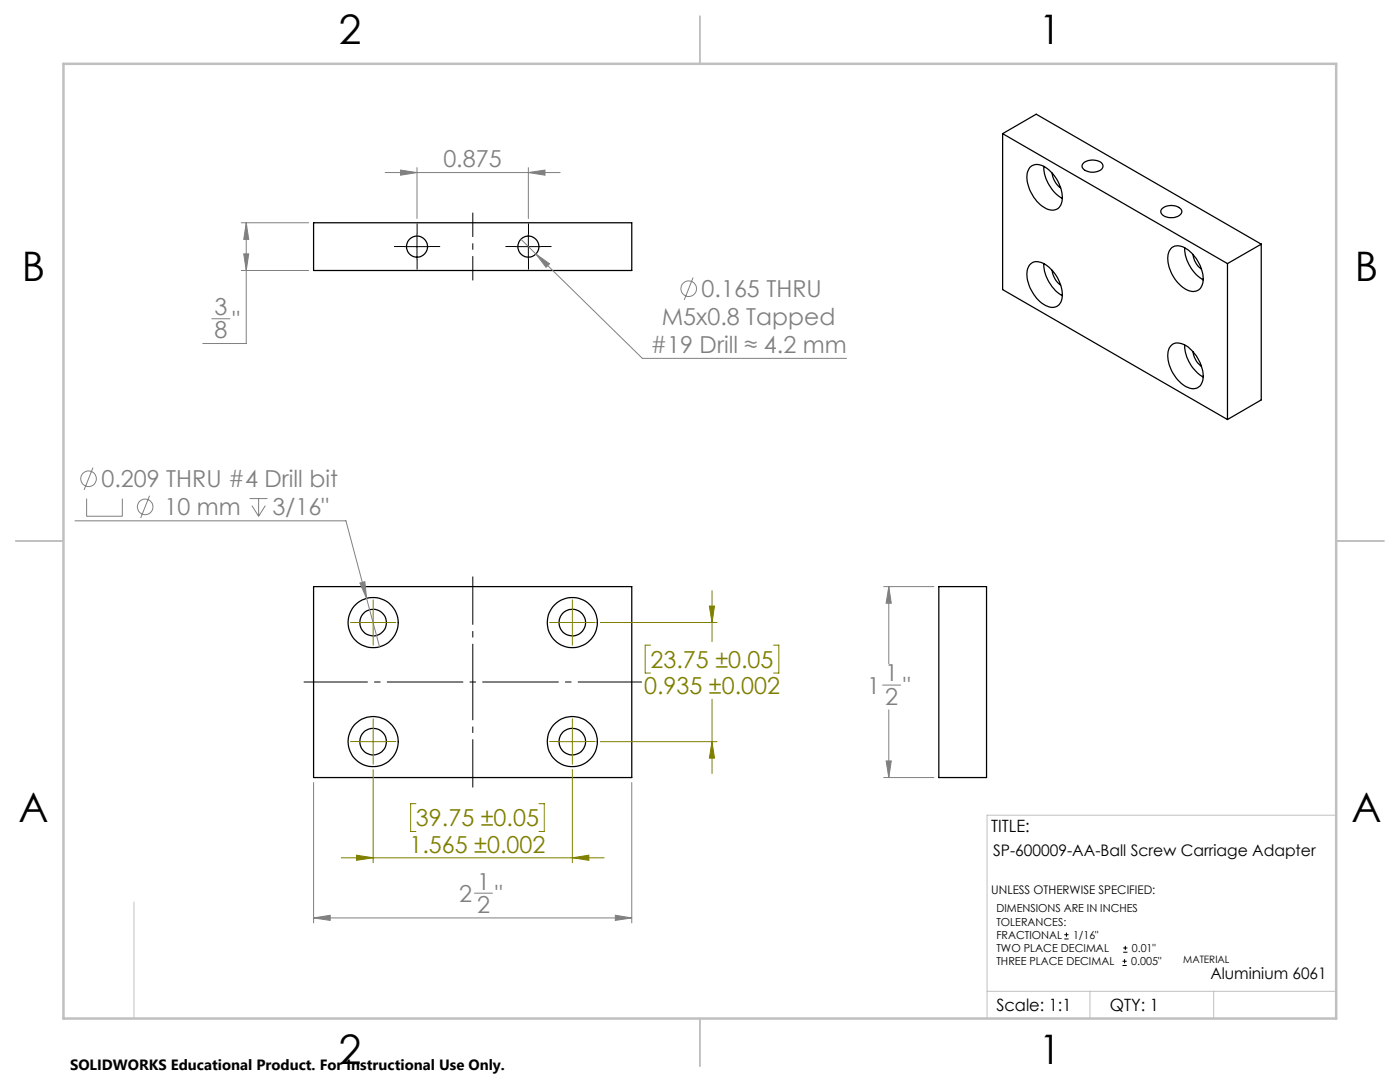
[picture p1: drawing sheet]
<svg xmlns="http://www.w3.org/2000/svg" width="279mm" height="216mm" viewBox="0 0 279 216" stroke-linecap="round" stroke-linejoin="round" font-family="sans-serif">
<g fill="none" stroke="#000" stroke-width=".25">
<path d="M200.1 26.7l44.9 25.9M200.1 26.7v31.1l44.9 25.9M200.1 26.7l6.7-3.9 44.9 25.9M205.6 33.4a2.47 2.47 0 0 1 3.4 .3 7.3 7.3 0 0 1 2.8 6.8 2.02 2.02 0 0 1-3.1 1.1 7.6 7.6 0 0 1-3.7-7.1zM208.3 33.2a7.7 7.7 0 0 0 3.7 6.4M210 34.5a4.4 4.4 0 0 0 1.7 3M216.4 32.4a2.93 2.93 0 0 1 3.6 .4 1.08 1.08 0 0 1-1 1.4 2.57 2.57 0 0 1-3-.9v-.5zM62.6 44.4h63.5v9.6h-63.5zM205.6 52.8a2.47 2.47 0 0 1 3.4 .3 7.3 7.3 0 0 1 2.8 6.8 2.02 2.02 0 0 1-3.1 1.1 7.6 7.6 0 0 1-3.7-7.1zM208.3 52.6a7.6 7.6 0 0 0 3.7 6.4M210 53.9a4.4 4.4 0 0 0 1.7 3M231.9 41.7a2.78 2.78 0 0 1 3.9 .3 1.37 1.37 0 0 1-1.4 1.4 2.6 2.6 0 0 1-2.7-1v-.4z"/>
<path d="M233.9 49.4a2.85 2.85 0 0 1 3.6 .8 7.1 7.1 0 0 1 2.5 6.6 2.05 2.05 0 0 1-3.3 1 7.3 7.3 0 0 1-3.5-7.4zM236.4 49.4a7.8 7.8 0 0 0 3.7 6.4M238.1 50.8a4.4 4.4 0 0 0 1.7 2.9M245 52.6v31.1M251.7 48.7v31.1l-6.7 3.9M251.7 48.7l-6.7 3.9M233.9 68.8a2.85 2.85 0 0 1 3.6 .8 7.1 7.1 0 0 1 2.5 6.6 2.05 2.05 0 0 1-3.3 1 7.3 7.3 0 0 1-3.5-7.4zM236.4 68.8a7.7 7.7 0 0 0 3.7 6.4M238.1 70.2a4.4 4.4 0 0 0 1.7 2.9M62.6 117.1h63.5v38.1h-63.5zM187.4 117.1h9.5v38.1h-9.5z"/>
<circle cx="83.2" cy="49.2" r="2.09"/>
<circle cx="105.4" cy="49.2" r="2.1"/>
<circle cx="74.5" cy="124.2" r="2.66"/>
<circle cx="74.5" cy="124.2" r="5"/>
<circle cx="114.2" cy="124.2" r="5"/>
<circle cx="114.2" cy="124.2" r="2.66"/>
<circle cx="74.5" cy="148" r="2.65"/>
<circle cx="74.5" cy="148" r="5"/>
<circle cx="114.2" cy="148" r="5"/>
<circle cx="114.2" cy="148" r="2.65"/>
</g>
<g fill="none" stroke="#808080" stroke-width=".2">
<path d="M76.9 34.4h34.9M79.9 33.9l3.3 .5-3.3 .6zM83.2 33.4v10.2M105.4 34.4l3.4-.5v1.1zM105.4 33.4v10.2M48.2 44.4h13.4M48.2 54h13.4M48.6 50.7h1l-.5 3.3zM49.1 44.4l.5 3.4h-1zM49.1 44.4v24.1h-8.6M104 47.7l3 3M107 50.7l2.7 1.9-.7 .7z"/>
<path d="M107 50.7l21.2 20.8h40.7M138.3 55.4l-1.7 4.4M42.3 63.6h3.6M17.3 99.5v3.5h7.1v-3.5M18.6 93.3l-1.8 4.5M29.8 98.9l-1.7 4.5M49.8 99.5h3.6M51.6 99.5v3.5M15 103.9h54l4.2 15.5M50.3 100.9l1.3 2.1M53 100.9l-1.4 2.1M71.8 116.3l1-.2 .4 3.3z"/>
<path d="M73.2 119.4l2.5 9.6M176.4 117.1h10M177.4 117.1l.5 3.3h-1.1zM177.4 117.1v15.4M176.1 136.7h3.6M62.6 156.1v28M126.1 156.1v28M176.4 155.2h10M176.8 151.8h1.1l-.5 3.4zM177.4 141.6v13.6M94.7 178.2h3.6M62.6 183.2l3.3-.6v1.1z"/>
<path d="M62.6 183.2h63.5M122.8 182.6l3.3 .6-3.3 .5z"/>
<circle cx="137.4" cy="57.6" r="1.55"/>
<circle cx="17.7" cy="95.5" r="1.55"/>
<circle cx="29" cy="101.1" r="1.55"/>
</g>
<g fill="none" stroke="#000" stroke-width=".2">
<path d="M80.7 49.2h5M83.2 46.7v5M102.9 49.2h5M105.4 46.7v5M212.4 187.4h.9M212.4 186.5h.9M212.8 186.1v.8M224 192.7h.9M224 191.8h.9M224.2 190h.8M224.2 189.2h.8M224.4 191.4v.8"/>
<path d="M224.6 188.7v.9"/>
</g>
<g fill="none" stroke="#808000" stroke-width=".2">
<path d="M142.1 117.9v10.1M72 124.2h5M74.5 121.7v5M111.7 124.2h5M114.2 121.7v5M119.8 124.2h23.3M129.8 128.7h-1v5.6h1M141.6 120.9h1l-.5 3.3zM142.1 139.5v14.8M154.4 128.7h1v5.6h-1M72 148h5M74.5 145.5v5"/>
<path d="M74.5 153.6v18.6M111.7 148h5M114.2 145.5v5M114.2 153.6v18.6M119.8 148h23.3M142.1 148l.5 3.3h-1zM68.1 171.2h52.5M71.2 170.6l3.3 .6-3.3 .5zM83 160.4h-1v5.5h1M107.6 160.4h1v5.5h-1M114.2 171.2l3.3-.6v1.1z"/>
</g>
<path d="M94.4 115v42.1" fill="none" stroke="#000" stroke-width=".2" stroke-dasharray="15.2 1.3 1.3 1.3" stroke-dashoffset="5.6" stroke-linecap="butt"/>
<path d="M60.6 136.1h67.5" fill="none" stroke="#000" stroke-width=".2" stroke-dasharray="15.2 1.3 1.3 1.3" stroke-dashoffset="2.4" stroke-linecap="butt"/>
<path d="M94.4 56v-13.6" fill="none" stroke="#000" stroke-width=".2" stroke-dasharray="15.2 1.3 1.3 1.3" stroke-dashoffset="10.4" stroke-linecap="butt"/>
<path d="M80.7 49.2h-2.1M83.2 46.7v-2.1M83.2 51.7v2.1M85.7 49.2h2.1M103 49.2h-2.1M105.5 46.7v-2.1M105.5 51.7v2.1M108 49.2h2.1" fill="none" stroke="#000" stroke-width=".2" stroke-dasharray="15.2 1.3 1.3 1.3" stroke-linecap="butt"/>
<g fill="none" stroke="#808000" stroke-width=".2" stroke-dasharray="15.2 1.3 1.3 1.3" stroke-linecap="butt">
<path d="M72 124.2h-2.1M74.5 121.7v-2.1M74.5 126.7v2.1M77 124.2h2.1M111.7 124.2h-2.1M114.2 121.7v-2.1M114.2 126.7v2.1M116.7 124.2h2.1M72 148h-2.1M74.5 145.5v-2.1M74.5 150.5v2.1M77 148h2.1"/>
<path d="M111.7 148h-2.1M114.2 145.5v-2.1M114.2 150.5v2.1M116.7 148h2.1"/>
</g>
<path d="M26.7 180v23.2M266.7 162.7h-69.7v40.5M197 197.8h69.7M217.5 197.8v5.4M242.2 197.8v5.4" fill="none" stroke="#c0c0c0" stroke-width=".2"/>
<path d="M139.7 3.2v9.5M3.1 107.9h9.6M266.7 107.9h9.5M139.7 203.2v9.6" fill="none" stroke="#c0c0c0" stroke-width=".25"/>
<path d="M12.7 12.7h254v190.5h-254z" fill="none" stroke="#c0c0c0" stroke-width=".5"/>
<path d="M71.2 170.6l3.3 .6-3.3 .5zM114.2 171.2l3.3-.6v1.1zM142.1 148l.5 3.3h-1zM141.6 120.9h1l-.5 3.3z" fill="#808000"/>
<g fill="#808080">
<path d="M71.8 116.3l1.4 3.1-.4-3.3zM177.4 117.1l.5 3.3h-1.1zM176.8 151.8h1.1l-.5 3.4zM49.1 44.4l.5 3.4h-1zM48.6 50.7h1l-.5 3.3zM107 50.7l2 2.6 .7-.7zM79.9 33.9l3.3 .5-3.3 .6zM105.4 34.4l3.4-.5v1.1z"/>
<path d="M62.6 183.2l3.3-.6v1.1zM122.8 182.6l3.3 .6-3.3 .5z"/>
</g>
<g font-size="8.1">
<text x="67.6" y="8.9">2</text>
<text x="207.3" y="8.9">1</text>
<text x="4.4" y="56.1">B</text>
<text x="270.4" y="56.1">B</text>
<text x="3.7" y="164.1">A</text>
<text x="269.7" y="164.1">A</text>
<text x="67.6" y="212.4">2</text>
<text x="207.3" y="212.4">1</text>
</g>
<g font-size="4.7" fill="#808080">
<text x="88.5" y="33.4">0.875</text>
<text x="140" y="59.3">0.165 THRU</text>
<text x="42.8" y="62.9">3</text>
<text x="46.4" y="65.4">&quot;</text>
<text x="132.1" y="64.9">M5x0.8 Tapped</text>
<text x="42.8" y="67.5">8</text>
<text x="129.8" y="70.5">#19 Drill ≈ 4.2 mm</text>
<text x="20.3" y="97.2">0.209 THRU #4 Drill bit</text>
<text x="32.8" y="102.8">10 mm</text>
<text x="54.4" y="102.8">3/16&quot;</text>
<text x="176.7" y="136">1</text>
<text x="173" y="138.5">1</text>
<text x="176.7" y="140.6">2</text>
<text x="180.3" y="138.5">&quot;</text>
<text x="95.2" y="177.5">1</text>
<text x="91.6" y="180.1">2</text>
<text x="95.2" y="182.1">2</text>
<text x="98.8" y="180.1">&quot;</text>
</g>
<g font-size="4.7" fill="#808000">
<text x="129.8" y="133.3">23.75 ±0.05</text>
<text x="128.5" y="138.5">0.935 ±0.002</text>
<text x="83" y="164.9">39.75 ±0.05</text>
<text x="81.7" y="170.1">1.565 ±0.002</text>
</g>
<g font-size="3.4">
<text x="197.8" y="166">TITLE:</text>
<text x="198.8" y="201.7">Scale: 1:1</text>
<text x="221.5" y="201.8">QTY: 1</text>
</g>
<g font-size="3.2">
<text x="198.2" y="170.8">SP-600009-AA-Ball Screw Carriage Adapter</text>
<text x="241.5" y="195.3">Aluminium 6061</text>
</g>
<text font-size="3" x="14" y="213.5">SOLIDWORKS Educational Product. For Instructional Use Only.</text>
<text font-size="2.4" x="197.8" y="178.3">UNLESS OTHERWISE SPECIFIED:</text>
<g font-size="2.2">
<text x="198.8" y="182">DIMENSIONS ARE IN INCHES</text>
<text x="198.8" y="184.7">TOLERANCES:</text>
<text x="198.8" y="187.3">FRACTIONAL</text>
<text x="198.8" y="190">TWO PLACE DECIMAL</text>
<text x="214.2" y="187.3">1/16&quot;</text>
<text x="225.9" y="190">0.01&quot;</text>
<text x="198.8" y="192.6">THREE PLACE DECIMAL</text>
<text x="225.8" y="192.6">0.005&quot;</text>
</g>
<text font-size="2" x="236.1" y="192.2">MATERIAL</text>
</svg>
